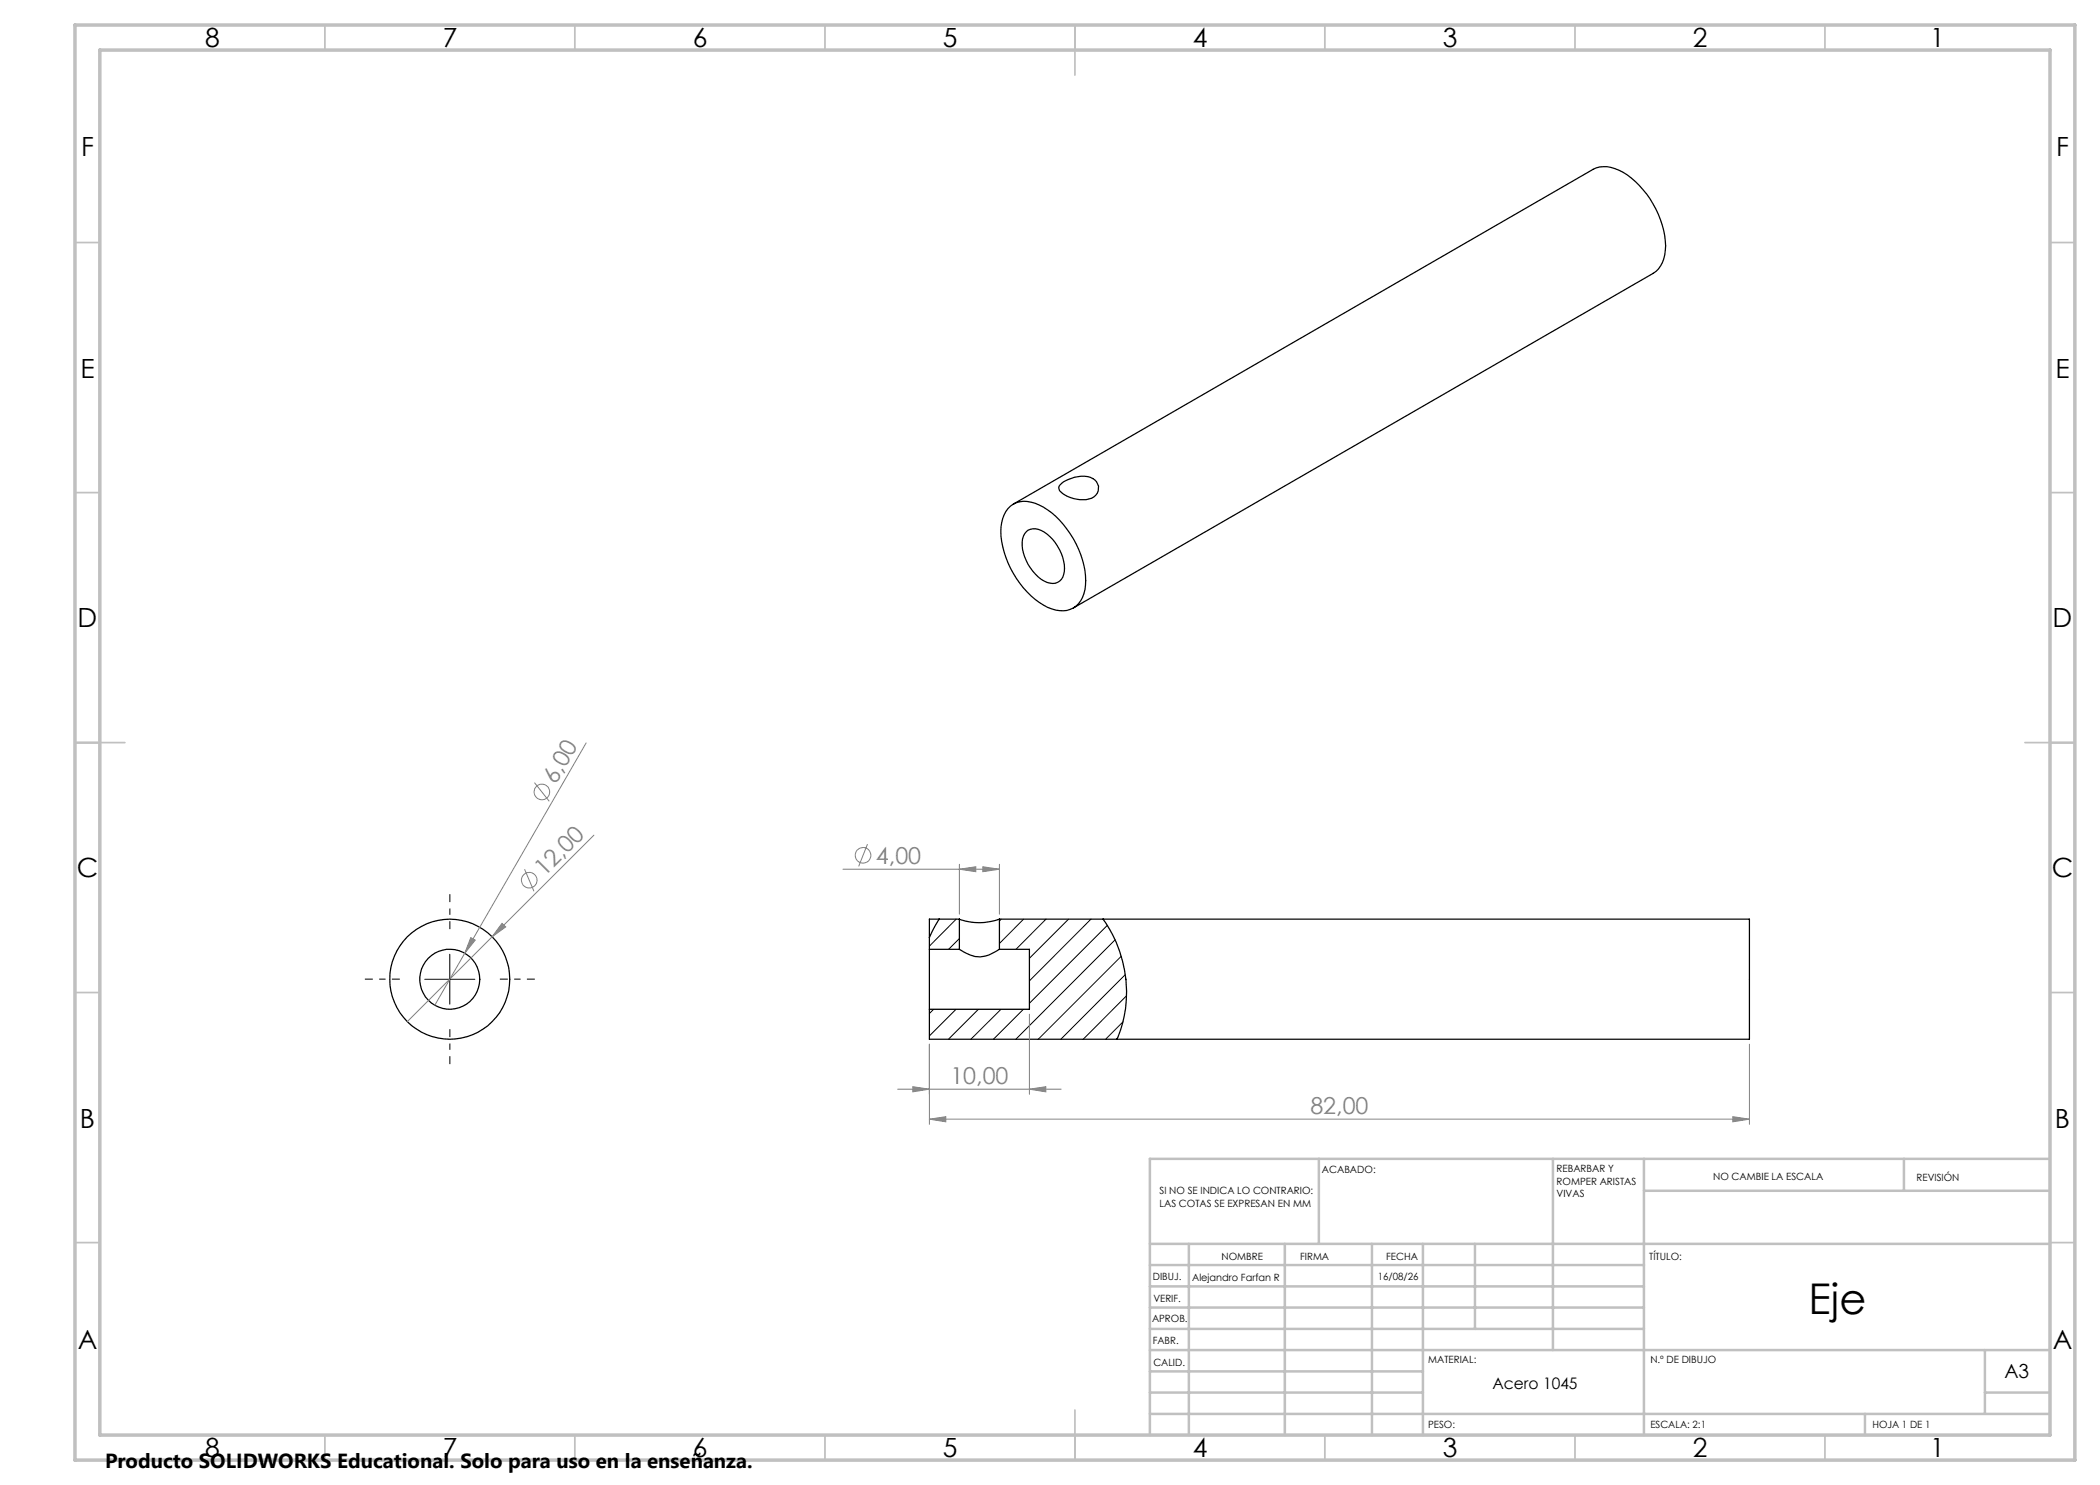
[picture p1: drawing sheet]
<svg xmlns="http://www.w3.org/2000/svg" width="420mm" height="297mm" viewBox="0 0 420 297" stroke-linecap="round" stroke-linejoin="round" font-family="sans-serif">
<g fill="none" stroke="#000" stroke-width=".25">
<path d="M212 97a6.3 6.3 0 0 1 6.5-1.3 2.17 2.17 0 0 1 1.2 2.1 2.17 2.17 0 0 1-1.4 1.9 6.5 6.5 0 0 1-6.4-1.6l-.2-.5zM201.6 101.7a4.8 4.8 0 0 1 5.4-1.1 17.1 17.1 0 0 1 9.1 10.3 12.2 12.2 0 0 1 .4 8.6 4.6 4.6 0 0 1-6.2 2.3 17.1 17.1 0 0 1-9.1-10.3 11.7 11.7 0 0 1-.4-8.6zM202.7 100.8l115.9-66.9a6 6 0 0 1 6 .6 18.9 18.9 0 0 1 8.5 14.7 6.1 6.1 0 0 1-2.5 5.5l-115.9 66.9M205.2 106.4a3.1 3.1 0 0 1 4.2 .4 8.7 8.7 0 0 1 3.3 8.1 2.34 2.34 0 0 1-3.3 1.6 8.9 8.9 0 0 1-4.9-8.7l.4-1.1zM185.9 189.9v12M185.9 189.9h6M185.9 187.5v2.4M187.8 183.8l-1.9 3.7M191.9 183.8a11.7 11.7 0 0 0 8 0M191.9 183.8h-6v3.7M191.9 189.9a6.4 6.4 0 0 0 5.9 1.1l2.1-1.1M191.9 183.8v6.1"/>
<path d="M199.9 183.8h150v24.1h-164v-6M199.9 189.9h6v12h-20M199.9 183.8v6.1M220.6 183.8a24.7 24.7 0 0 1 2.8 24.1"/>
<circle cx="90" cy="195.8" r="6"/>
<circle cx="90" cy="195.8" r="12"/>
</g>
<g fill="none" stroke="#000" stroke-width=".2">
<path d="M84.9 195.9h10.1M90 190.8v10M191.2 183.8l-5.3 5.4M191.9 187.7l-2.2 2.2M200.2 183.8l-.3 .4M204.7 183.8l-4.8 4.9M209.2 183.8l-6 6.1M213.7 183.8l-7.8 7.9M218.2 183.8l-12.3 12.4M221.5 185.1l-15.6 15.6M223 188l-19.8 19.9M224.3 191.2l-16.7 16.7"/>
<path d="M225 194.9l-12.8 13M225.3 199.2l-8.7 8.7M186.7 201.9l-.8 .8M191.2 201.9l-5.3 5.3M195.7 201.9l-6 6M200.2 201.9l-6 6M204.7 201.9l-6 6M224.6 204.4l-3.5 3.5"/>
</g>
<g fill="none" stroke="#808080" stroke-width=".2">
<path d="M106.9 156.5l3 3.8M117.2 148.6l-24.2 42M104.9 173.8l1.9 4.5M118.8 167l-20.4 20.4M168.6 173.8h31.3M173.5 168.8l-1.8 4.5M191.9 173.8l3.3-.4v.9zM191.9 172.9v9.9M196.6 173.4l3.3 .4-3.3 .5zM199.9 172.9v9.9M93 190.6l-6 10.4M94.2 187.5l.8 .5-2 2.6z"/>
<path d="M98.4 187.4l-16.9 16.9M100.4 184.7l.7 .7-2.7 2zM179.5 217.8h32.7M182.6 217.3l3.3 .5-3.3 .6zM185.9 208.8v16.1M205.9 217.8l3.3-.5v1.1zM205.9 202.8v16.1M349.9 208.8v16.1M185.9 223.8l3.3-.5v1.1zM185.9 223.8h164M346.6 223.3l3.3 .5-3.3 .6z"/>
<circle cx="108.4" cy="158.4" r="1.56"/>
<circle cx="105.8" cy="176" r="1.57"/>
<circle cx="172.6" cy="171.1" r="1.56"/>
</g>
<path d="M80 195.8h-7M90 185.8v-7M100 195.8h7M90 205.8v7" fill="none" stroke="#000" stroke-width=".2" stroke-dasharray="15.2 1.3 1.3 1.3" stroke-dashoffset="13.6" stroke-linecap="butt"/>
<g fill="none" stroke="#c0c0c0" stroke-width=".35">
<path d="M65 5v5M115 5v5M165 5v5M215 5v10M265 5v5M315 5v5M365 5v5M15 48.5h5M410 48.5h5M15 98.5h5M410 98.5h5M15 148.5h10"/>
<path d="M405 148.5h10M15 198.5h5M410 198.5h5M15 248.5h5M410 248.5h5M65 287v5M115 287v5M165 287v5M215 282v10M265 287v5M315 287v5M365 287v5"/>
</g>
<g fill="none" stroke="#c0c0c0" stroke-width=".5">
<path d="M263.8 231.8v17M310.6 231.8v38.2M328.8 231.8v55.2M328.8 238.2h81.2M380.8 231.8v6.4M410 231.8h-180v55.2M230 248.8h180M230 257.3h98.8M230 253h98.8M237.8 248.8v38.2M257 248.8v38.2M274.4 248.8v38.2"/>
<path d="M284.6 248.8v38.2M295 248.8v17M230 265.8h98.8M230 261.5h98.8M230 278.5h54.6M230 274.3h54.6M230 270h180M397 278.5h13M397 270v12.8M230 282.8h180M373 282.8v4.2"/>
</g>
<path d="M15 5h400v287h-400zM20 10h390v277h-390z" fill="none" stroke="#c0c0c0" stroke-width=".7"/>
<g fill="#808080">
<path d="M100.4 184.7l.7 .7-2.7 2z"/>
<path d="M94.2 187.5l.8 .5-2 2.6z"/>
<path d="M185.9 223.8l3.3-.5v1.1zM346.6 223.3l3.3 .5-3.3 .6zM191.9 173.8l3.3-.4v.9zM196.6 173.4l3.3 .4-3.3 .5zM182.6 217.3l3.3 .5-3.3 .6zM205.9 217.8l3.3-.5v1.1z"/>
</g>
<text font-size="8.5" x="361.7" y="262.8">Eje</text>
<g font-size="5.3">
<text x="41" y="9.5">8</text>
<text x="88.5" y="9.5">7</text>
<text x="138.5" y="9.5">6</text>
<text x="188.5" y="9.5">5</text>
<text x="238.5" y="9.5">4</text>
<text x="288.5" y="9.5">3</text>
<text x="338.5" y="9.5">2</text>
<text x="386" y="9.5">1</text>
<text x="16.2" y="31.2">F</text>
<text x="411.2" y="31.2">F</text>
<text x="16.1" y="75.5">E</text>
<text x="411.1" y="75.5">E</text>
<text x="15.5" y="125.5">D</text>
<text x="410.5" y="125.5">D</text>
<text x="15.4" y="175.5">C</text>
<text x="410.4" y="175.5">C</text>
<text x="16" y="225.5">B</text>
<text x="411" y="225.5">B</text>
<text x="15.5" y="269.7">A</text>
<text x="410.5" y="269.7">A</text>
<text x="41" y="291.5">8</text>
<text x="88.5" y="291.5">7</text>
<text x="138.5" y="291.5">6</text>
<text x="188.5" y="291.5">5</text>
<text x="238.5" y="291.5">4</text>
<text x="288.5" y="291.5">3</text>
<text x="338.5" y="291.5">2</text>
<text x="386" y="291.5">1</text>
</g>
<g font-size="4.7" fill="#808080">
<text x="111.2" y="157" transform="rotate(-60 111.2 157)">6,00</text>
<text x="175.2" y="172.8">4,00</text>
<text x="108.9" y="175.4" transform="rotate(-45 108.9 175.4)">12,00</text>
<text x="190.1" y="216.8">10,00</text>
<text x="262.1" y="222.8">82,00</text>
</g>
<text font-size="4.1" x="21" y="293.7">Producto SOLIDWORKS Educational. Solo para uso en la enseñanza.</text>
<text font-size="3.9" x="400.9" y="275.5">A3</text>
<text font-size="3.2" x="298.5" y="277.9">Acero 1045</text>
<g font-size="2">
<text x="231.9" y="238.9">SI NO SE INDICA LO CONTRARIO:</text>
<text x="264.4" y="234.6">ACABADO:</text>
<text x="311.3" y="234.5">REBARBAR Y</text>
<text x="311.3" y="237">ROMPER ARISTAS</text>
<text x="311.3" y="239.5">VIVAS</text>
<text x="342.6" y="236">NO CAMBIE LA ESCALA</text>
<text x="383.3" y="236.2">REVISIÓN</text>
<text x="231.9" y="241.4">LAS COTAS SE EXPRESAN EN MM</text>
<text x="244.3" y="252">NOMBRE</text>
<text x="260" y="251.9">FIRMA</text>
<text x="277.2" y="251.9">FECHA</text>
<text x="329.9" y="251.9">TÍTULO:</text>
<text x="230.6" y="256.1">DIBUJ.</text>
<text x="238.4" y="256.1">Alejandro Farfan R</text>
<text x="275.6" y="255.9">16/08/26</text>
<text x="230.7" y="260.3">VERIF.</text>
<text x="230.4" y="264.4">APROB.</text>
<text x="230.5" y="268.8">FABR.</text>
<text x="230.7" y="273.1">CALID.</text>
<text x="285.6" y="272.5">MATERIAL:</text>
<text x="330.1" y="272.5">N.º DE DIBUJO</text>
<text x="285.6" y="285.5">PESO:</text>
<text x="330.1" y="285.6">ESCALA: 2:1</text>
<text x="374.5" y="285.6">HOJA 1 DE 1</text>
</g>
</svg>
